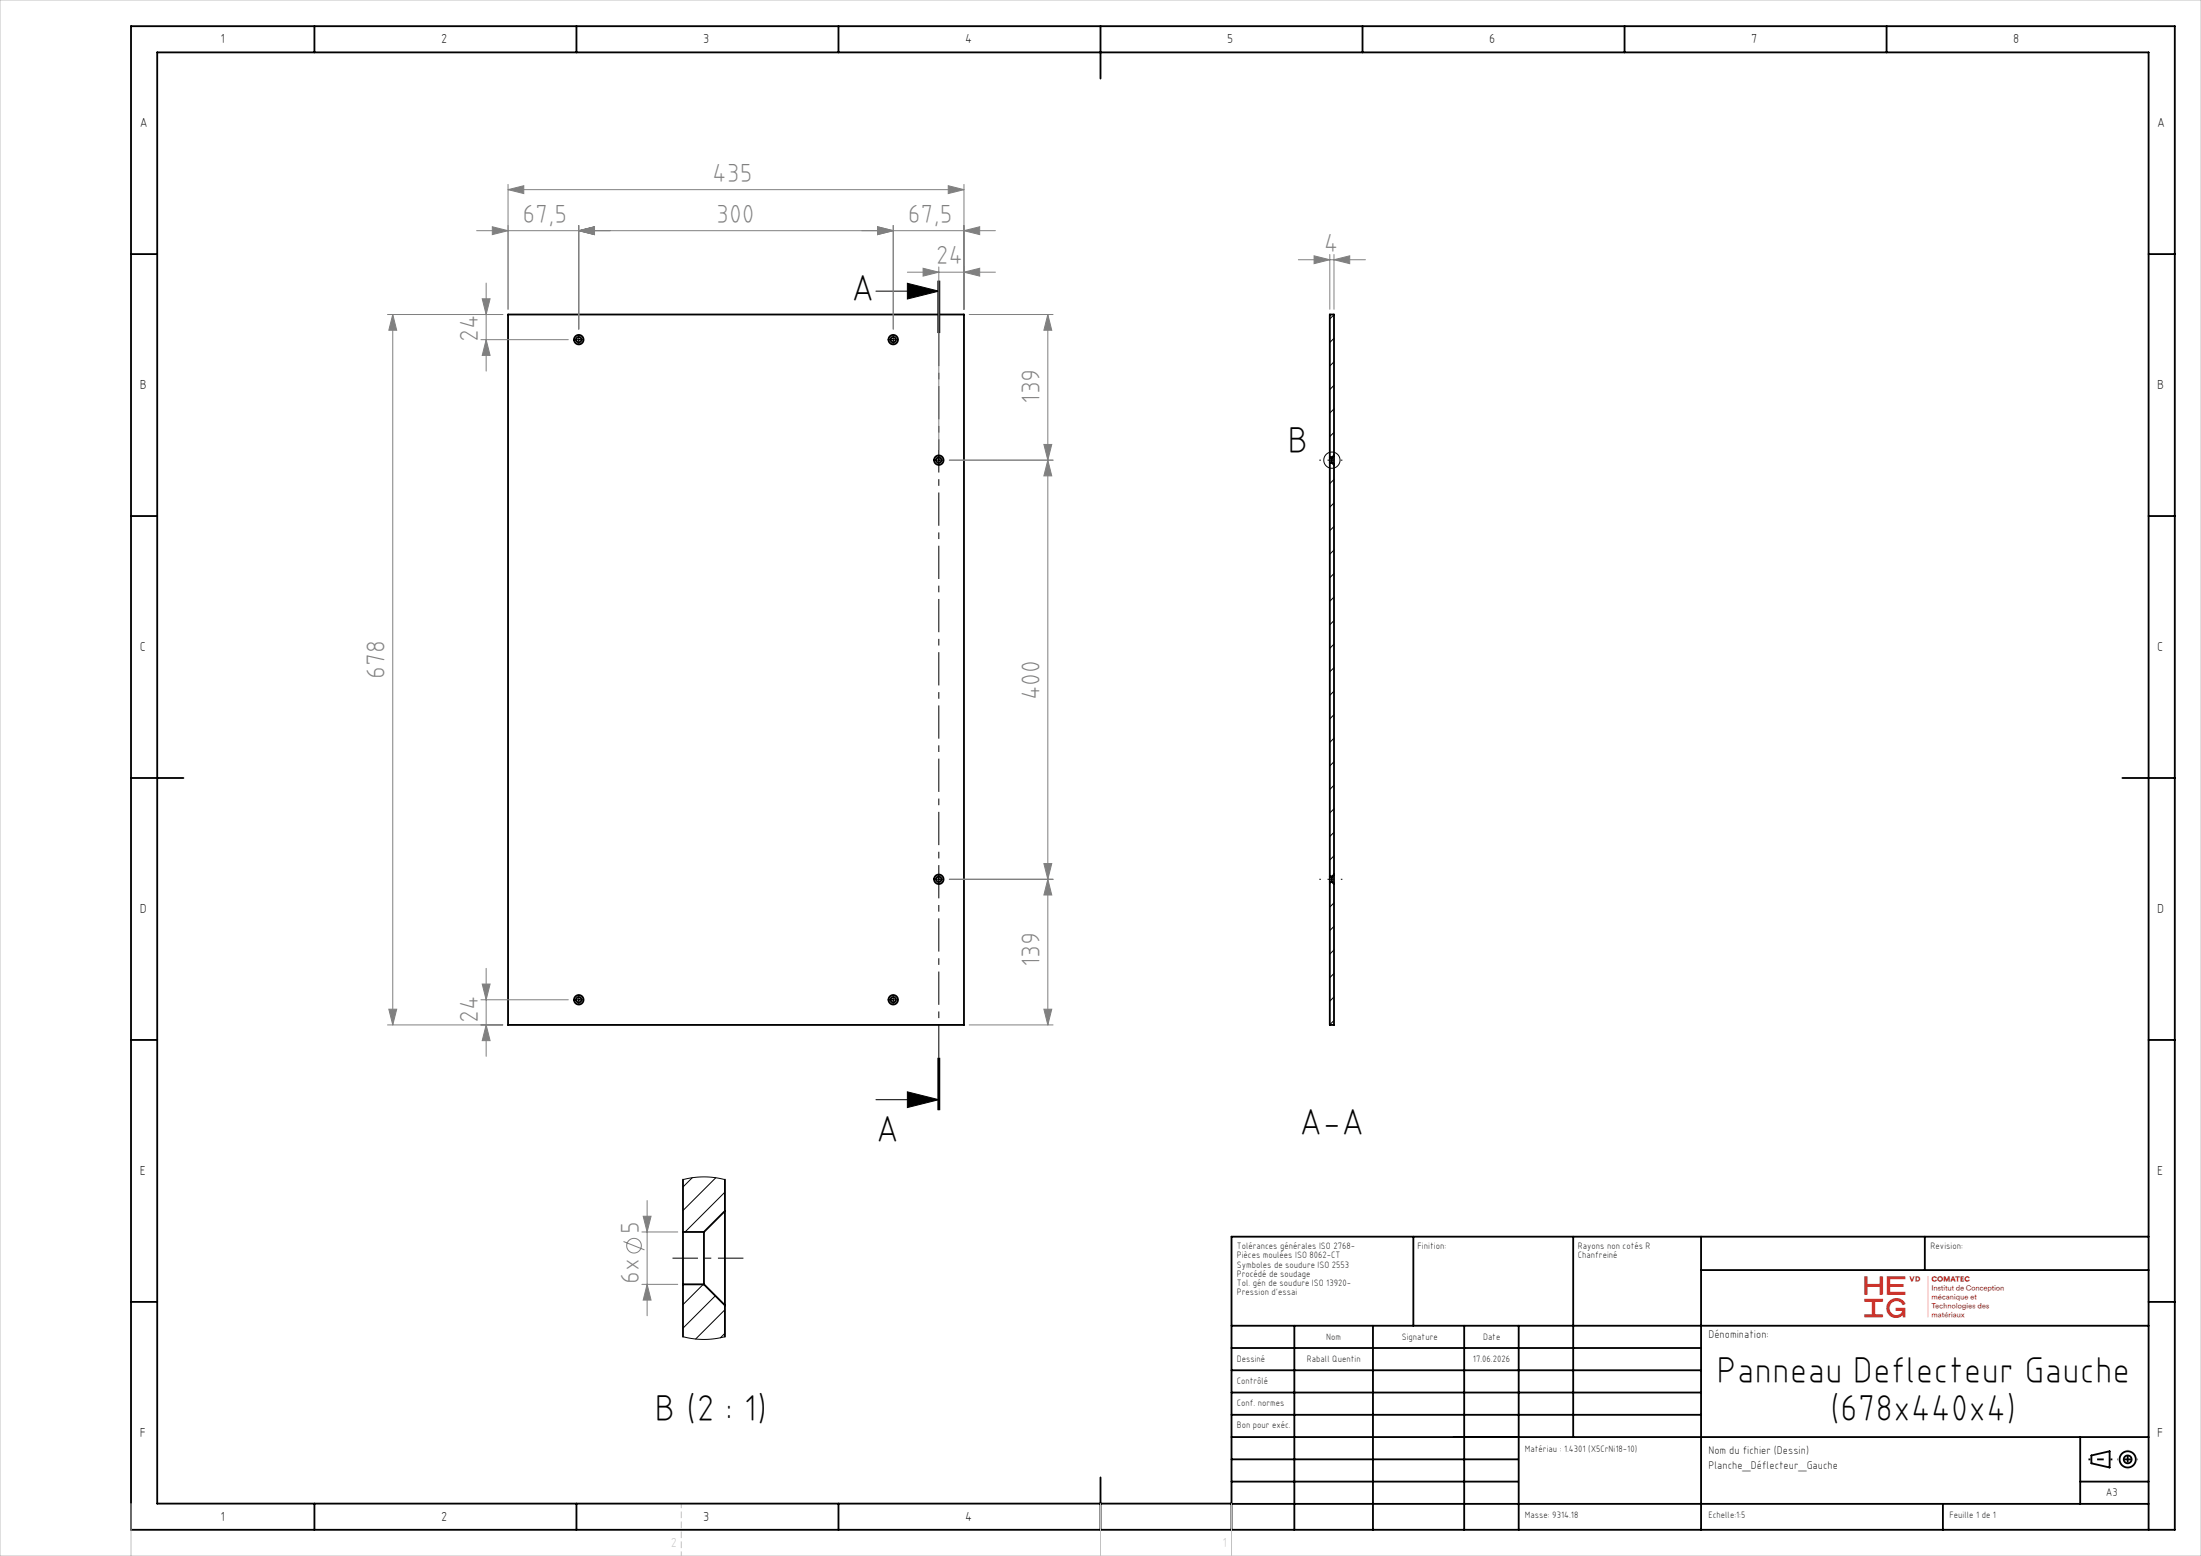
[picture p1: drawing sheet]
<svg xmlns="http://www.w3.org/2000/svg" width="420mm" height="297mm" viewBox="0 0 420 297" stroke-linecap="round" stroke-linejoin="round" font-family="sans-serif">
<g fill="none" stroke="#000" stroke-width=".35">
<path d="M25 5h390v287h-390zM60 5v5M110 5v5M160 5v5M210 5v10M260 5v5M310 5v5M360 5v5M25 48.5h5M410 48.5h5M96.9 60h87v135.6h-87zM25 98.5h5"/>
<path d="M253.8 87.3v1M253.8 87.3h.4M253.8 88.3v79M253.8 88.3h.4M254.2 87.3v1M254.2 88.3l.4 .4M254.6 86.9v1.8M254.6 86.9v-26.9h-.8v27.3M254.6 86.9l-.4 .4M254.6 88.7v78.2M410 98.5h5M25 148.5h10"/>
<path d="M405 148.5h10M253.8 167.3v1M253.8 168.3v27.3h.8v-26.9M253.8 168.3h.4M253.8 167.3h.4M254.2 167.3v1M254.2 168.3l.4 .4M254.6 166.9v1.8M254.6 166.9l-.4 .4M25 198.5h5M410 198.5h5M130.3 235.2v10"/>
<path d="M130.3 235.2h4M130.3 225.2v10M134.3 235.2v10M138.3 231.2v18M138.3 231.2l-4 4M138.3 225.2v6M269.7 236.1v17M300.2 236.1v38.2M324.6 236.1v55.9M367.3 236.1v6.3M410 236.1h-175v55.9M25 248.5h5"/>
<path d="M130.3 245.2v9.9M130.3 245.2h4M134.3 245.2l4 4M138.3 249.2v5.9M235 253.1h175M235 257.3h89.6M247 253.1v38.9M262 253.1v38.9M279.4 253.1v38.9M289.8 253.1v38.9M324.6 242.4h85.4M410 248.5h5"/>
<path d="M235 270.1h89.6M235 265.8h89.6M235 261.6h89.6M235 278.6h54.6M235 274.3h175M397 274.3v12.8M399.1 277.8l3.5-.8v3.1l-3.5-.8zM60 287v5M110 287v5M160 287v5M210 282v10M235 287.1h175"/>
<path d="M235 287h-205v-277h380v282M235 282.8h54.6M370.8 287.1v4.9M397 282.8h13"/>
<circle cx="110.4" cy="64.8" r=".9"/>
<circle cx="110.4" cy="64.8" r=".5"/>
<circle cx="170.4" cy="64.8" r=".9"/>
<circle cx="170.4" cy="64.8" r=".5"/>
<circle cx="179.1" cy="87.8" r=".9"/>
<circle cx="179.1" cy="87.8" r=".5"/>
<circle cx="179.1" cy="167.8" r=".9"/>
<circle cx="179.1" cy="167.8" r=".5"/>
<circle cx="110.4" cy="190.8" r=".9"/>
<circle cx="110.4" cy="190.8" r=".5"/>
<circle cx="170.4" cy="190.8" r=".9"/>
<circle cx="170.4" cy="190.8" r=".5"/>
<circle cx="406" cy="278.6" r=".75"/>
<circle cx="406" cy="278.6" r="1.55"/>
</g>
<g fill="none" stroke="#000" stroke-width=".19">
<path d="M167.1 55.6h12M173.1 54.1l6 1.5-6 1.5zM179 53.6v10M179.1 53.6v10M179.3 53.6v10M109.9 64.8h1M110.4 64.3v1M169.9 64.8h1M170.4 64.3v1M254.6 60.1l-.8 .8M254.6 64.6l-.8 .8M254.6 69.1l-.8 .8"/>
<path d="M254.6 73.6l-.8 .8M254.6 78l-.8 .8M178.6 87.8h1M179.1 87.3v1M254.6 82.5l-.8 .8M254.6 91.5l-.8 .8M254.6 96l-.8 .8M254.6 100.5l-.8 .8M254.6 105l-.8 .8M254.6 109.5l-.8 .8M254.6 114l-.8 .8M254.6 118.5l-.8 .8"/>
<path d="M254.6 122.9l-.8 .8M254.6 127.4l-.8 .8M254.6 131.9l-.8 .8M254.6 136.4l-.8 .8M254.6 140.9l-.8 .8M254.6 145.4l-.8 .8M254.6 149.9l-.8 .8M254.6 154.4l-.8 .8M254.6 158.9l-.8 .8M178.6 167.8h1M179.1 167.3v1M254.1 168.3l-.3 .3"/>
<path d="M254.6 163.4l-.8 .8M254.6 172.3l-.8 .8M254.6 176.8l-.8 .8M109.9 190.8h1M110.4 190.3v1M169.9 190.8h1M170.4 190.3v1M254.6 181.3l-.8 .8M254.6 185.8l-.8 .8M254.6 190.3l-.8 .8M254.6 194.8l-.8 .8M167.1 209.9h12"/>
<path d="M173.1 208.4l6 1.5-6 1.5zM179 201.9v10M179.1 201.9v10M179.3 201.9v10zM130.3 225.2l2.1-.4 2-.2 2 .2 1.9 .4M132.1 224.8l-1.8 1.8M136.6 224.8l-6.3 6.3M138.3 227.5l-7.6 7.7M130.3 255.1l2 .4 2 .2 2-.2 2-.4M134.2 245.2l-3.9 3.8M136.5 247.3l-6.2 6.2M138.3 250l-5.6 5.6"/>
<path d="M138.3 254.5l-.8 .8"/>
<circle cx="254.2" cy="87.8" r="1.55"/>
</g>
<g fill="none" stroke="#808080" stroke-width=".19">
<path d="M96.9 36.2l3-.7v1.5zM96.9 35.2v23.8M96.9 36.2h87M180.9 35.5l3 .7-3 .8zM183.9 35.2v23.8M90.9 44h99M92 57h1.5l-.7 3zM92.8 54v16.8M93.9 43.3l3 .7-3 .8zM110.4 44l3-.7v1.5zM110.4 43v19.8M167.4 43.3l3 .7-3 .8z"/>
<path d="M170.4 43v19.8M173.1 52h16.8M176.1 51.2l3 .8-3 .7zM179.1 51v34.8M183.9 44l3-.7v1.5zM183.9 52l3-.8v1.5zM247.8 49.6h12.8M250.8 48.8l3 .8-3 .7zM253.8 48.6v10.4M254.6 49.6l3-.8v1.5zM254.6 48.6v10.4M73.9 60h22"/>
<path d="M74.9 60l.8 3h-1.5zM74.9 60v135.6M91.8 64.8h16.6M92.8 64.8l.7 3h-1.5zM184.9 60h16M199.9 60l.8 3h-1.5zM199.9 60v135.6M181.1 87.8h19.8M199.2 84.8h1.5l-.8 3zM199.9 87.8l.8 3h-1.5zM181.1 167.8h19.8M199.2 164.8h1.5l-.8 3z"/>
<path d="M199.9 167.8l.8 3h-1.5zM73.9 195.6h22M74.2 192.6h1.5l-.8 3zM91.8 190.8h16.6M92 187.8h1.5l-.7 3zM92.8 195.6l.7 3h-1.5zM92.8 184.8v16.8M184.9 195.6h16M199.2 192.6h1.5l-.8 3zM119 237l4 1.6M122.5 235.2h6.8M122.7 232.2h1.5l-.7 3z"/>
<path d="M123.5 229.2v22M122.5 245.2h6.8M123.5 245.2l.7 3h-1.5z"/>
<circle cx="121" cy="237.8" r="1.4"/>
</g>
<g fill="none" stroke="#000" stroke-width=".19" stroke-dasharray="30.5 1.3 1.3 1.3" stroke-linecap="butt">
<path d="M109.9 64.8h-.5M110.4 64.3v-.5M110.4 65.3v.5M110.9 64.8h.5M169.9 64.8h-.5M170.4 64.3v-.5M170.4 65.3v.5M170.9 64.8h.5M178.6 87.8h-.5M179.1 87.3v-.5M179.1 88.3v.5M179.6 87.8h.5"/>
<path d="M178.6 167.8h-.5M179.1 167.3v-.5M179.1 168.3v.5M179.6 167.8h.5M109.9 190.8h-.5M110.4 190.3v-.5M110.4 191.3v.5M110.9 190.8h.5M169.9 190.8h-.5M170.4 190.3v-.5M170.4 191.3v.5M170.9 190.8h.5"/>
</g>
<path d="M251.8 87.8h4.4M251.8 167.8h4.4" fill="none" stroke="#000" stroke-width=".19" stroke-dasharray="30.5 1.3 1.3 1.3" stroke-dashoffset="30.2" stroke-linecap="butt"/>
<path d="M128.3 240.2h13.6" fill="none" stroke="#000" stroke-width=".19" stroke-dasharray="30.5 1.3 1.3 1.3" stroke-dashoffset="25.6" stroke-linecap="butt"/>
<path d="M179.1 53.6v158.3" fill="none" stroke="#000" stroke-width=".19" stroke-dasharray="6.3 1.3 1.3 1.3" stroke-dashoffset=".2" stroke-linecap="butt"/>
<path d="M398.5 278.6h4.6" fill="none" stroke="#000" stroke-width=".35" stroke-dasharray="30.5 1.3 1.3 1.3" stroke-dashoffset="30.1" stroke-linecap="butt"/>
<path d="M406 276.6v3.8" fill="none" stroke="#000" stroke-width=".35" stroke-dasharray="30.5 1.3 1.3 1.3" stroke-dashoffset="30.5" stroke-linecap="butt"/>
<path d="M408 278.6h-4" fill="none" stroke="#000" stroke-width=".35" stroke-dasharray="30.5 1.3 1.3 1.3" stroke-dashoffset="30.4" stroke-linecap="butt"/>
<path d="M130 287v10" fill="none" stroke="#c0c0c0" stroke-width=".19" stroke-dasharray="1.3 .6" stroke-dashoffset=".4" stroke-linecap="butt"/>
<path d="M0 0h420v297h-420zM25 287v10M210 287v10M235 287v10" fill="none" stroke="#c0c0c0" stroke-width=".19"/>
<path d="M173.1 54.1l6 1.5-6 1.5zM173.1 208.4l6 1.5-6 1.5z" fill="#000"/>
<g fill="#808080">
<path d="M180.9 35.5l3 .7-3 .8zM96.9 36.2l3-.7v1.5zM183.9 44l3-.7v1.5zM167.4 43.3l3 .7-3 .8zM183.9 52l3-.8v1.5zM176.1 51.2l3 .8-3 .7z"/>
<path d="M93.9 43.3l3 .7-3 .8zM110.4 44l3-.7v1.5zM110.4 44l3-.7v1.5zM167.4 43.3l3 .7-3 .8zM250.8 48.8l3 .8-3 .7zM254.6 49.6l3-.8v1.5z"/>
<path d="M199.2 164.8h1.5l-.8 3zM199.9 87.8l.8 3h-1.5zM199.2 192.6h1.5l-.8 3zM199.9 167.8l.8 3h-1.5z"/>
<path d="M74.9 60l.8 3h-1.5zM74.2 192.6h1.5l-.8 3zM199.9 60l.8 3h-1.5zM199.2 84.8h1.5l-.8 3zM92 57h1.5l-.7 3zM92.8 64.8l.7 3h-1.5zM92 187.8h1.5l-.7 3zM92.8 195.6l.7 3h-1.5zM122.7 232.2h1.5l-.7 3zM123.5 245.2l.7 3h-1.5z"/>
</g>
<g font-size="7.1">
<text x="162.4" y="57.5">A</text>
<text x="245.7" y="86.4">B</text>
<text x="167.1" y="218">A</text>
<text x="247.9" y="216.7">A-A</text>
<text x="327.6" y="264">Panneau Deflecteur Gauche</text>
<text x="124.9" y="271.3">B (2 : 1)</text>
<text x="349.2" y="271.1">(678x440x4)</text>
</g>
<g font-size="5" fill="#808080">
<text x="135.9" y="34.7">435</text>
<text x="99.7" y="42.5">67,5</text>
<text x="136.7" y="42.5">300</text>
<text x="173.2" y="42.5">67,5</text>
<text x="178.6" y="50.5">24</text>
<text x="252.6" y="48.1">4</text>
<text x="91.3" y="65.3" transform="rotate(-90 91.3 65.3)">24</text>
<text x="198.4" y="77" transform="rotate(-90 198.4 77)">139</text>
<text x="73.4" y="129.6" transform="rotate(-90 73.4 129.6)">678</text>
<text x="198.4" y="133.7" transform="rotate(-90 198.4 133.7)">400</text>
<text x="198.4" y="184.6" transform="rotate(-90 198.4 184.6)">139</text>
<text x="91.3" y="195.2" transform="rotate(-90 91.3 195.2)">24</text>
<text x="122" y="235.5" transform="rotate(-90 122 235.5)">5</text>
<text x="122" y="245.1" transform="rotate(-90 122 245.1)">6x</text>
</g>
<g font-size="2.5">
<text x="42.1" y="8.2">1</text>
<text x="84.2" y="8.2">2</text>
<text x="134.2" y="8.2">3</text>
<text x="184.2" y="8.2">4</text>
<text x="234.2" y="8.2">5</text>
<text x="284.2" y="8.2">6</text>
<text x="334.2" y="8.2">7</text>
<text x="384.2" y="8.2">8</text>
<text x="26.7" y="24.2">A</text>
<text x="411.7" y="24.2">A</text>
<text x="26.7" y="74.2">B</text>
<text x="411.7" y="74.2">B</text>
<text x="26.7" y="124.2">C</text>
<text x="411.7" y="124.2">C</text>
<text x="26.7" y="174.2">D</text>
<text x="411.7" y="174.2">D</text>
<text x="26.7" y="224.2">E</text>
<text x="411.7" y="224.2">E</text>
<text x="26.7" y="274.2">F</text>
<text x="411.7" y="274.2">F</text>
<text x="42.1" y="290.2">1</text>
<text x="84.2" y="290.2">2</text>
<text x="134.2" y="290.2">3</text>
<text x="184.2" y="290.2">4</text>
</g>
<text font-size="2.5" fill="#e1251b" x="355.8" y="251.5">⟫</text>
<text font-size="2.5" fill="#c0c0c0" x="128" y="295.3">2</text>
<g font-size="2.1">
<text x="326" y="255.5">Dénomination:</text>
<text x="326" y="277.5">Nom du fichier (Dessin)</text>
<text x="326" y="280.5">Planche_Déflecteur_Gauche</text>
<text x="401.9" y="285.5">A3</text>
</g>
<g font-size="1.8">
<text x="236" y="238.4">Tolérances générales ISO 2768-</text>
<text x="270.5" y="238.4">Finition:</text>
<text x="301.1" y="238.4">Rayons non cotés R</text>
<text x="368.4" y="238.4">Revision:</text>
<text x="236" y="240.2">Pièces moulées ISO 8062-CT</text>
<text x="236" y="242">Symboles de soudure ISO 2553</text>
<text x="236" y="243.7">Procédé de soudage</text>
<text x="236" y="245.5">Tol. gén de soudure ISO 13920-</text>
<text x="301.1" y="240.2">Chanfreiné</text>
<text x="236" y="247.3">Pression d'essai</text>
<text x="253.1" y="255.7">Nom</text>
<text x="267.5" y="255.7">Signature</text>
<text x="283" y="255.7">Date</text>
<text x="236" y="260">Dessiné</text>
<text x="249.4" y="260">Raball Quentin</text>
<text x="281.1" y="260">17.06.2026</text>
<text x="236" y="264.1">Contrôlé</text>
<text x="236" y="268.3">Conf. normes</text>
<text x="236" y="272.5">Bon pour exéc.</text>
<text x="291" y="277.2">Matériau : 1.4301 (X5CrNi18-10)</text>
<text x="291" y="289.8">Masse: 9314.18</text>
<text x="326" y="289.8">Echelle:1:5</text>
<text x="372" y="289.8">Feuille 1 de 1</text>
</g>
</svg>
